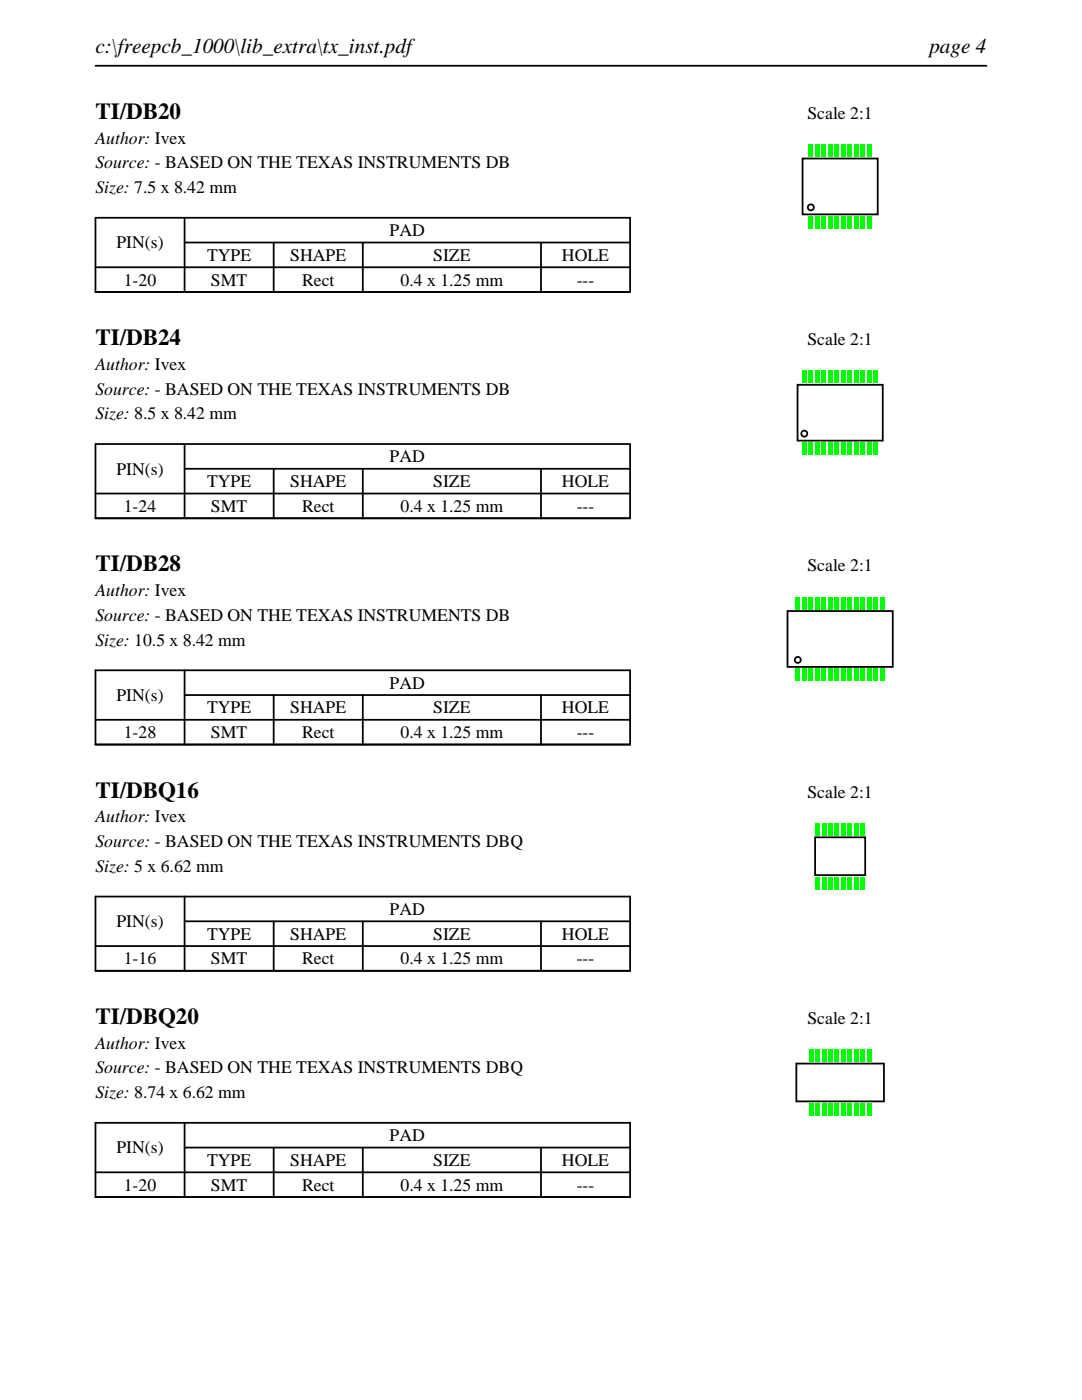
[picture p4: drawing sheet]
<svg xmlns="http://www.w3.org/2000/svg" width="216mm" height="279mm" viewBox="0 0 216 279" stroke-linecap="round" stroke-linejoin="round" font-family="sans-serif">
<path d="M19 13.1h177.8M19 43.5h106.7v14.8h-106.7zM19 53.3h106.7M36.8 48.4h88.9M36.8 43.5v14.8M54.6 48.4v9.9M72.4 48.4v9.9M107.9 48.4v9.9" fill="none" stroke="#000" stroke-width=".35"/>
<g fill="none" stroke="#000" stroke-width=".36">
<path d="M160.1 31.6h15v11.2h-15z"/>
<circle cx="161.8" cy="41.4" r=".6"/>
</g>
<g fill="#0f0">
<path d="M161.4 43.1h.8v2.5h-.8z"/>
<path d="M162.7 43.1h.8v2.5h-.8z"/>
<path d="M164 43.1h.8v2.5h-.8z"/>
<path d="M165.3 43.1h.8v2.5h-.8z"/>
<path d="M166.6 43.1h.8v2.5h-.8z"/>
<path d="M167.9 43.1h.8v2.5h-.8z"/>
<path d="M169.2 43.1h.8v2.5h-.8z"/>
<path d="M170.5 43.1h.8v2.5h-.8z"/>
<path d="M171.8 43.1h.8v2.5h-.8z"/>
<path d="M173.1 43.1h.8v2.5h-.8z"/>
<path d="M173.1 28.8h.8v2.5h-.8z"/>
<path d="M171.8 28.8h.8v2.5h-.8z"/>
<path d="M170.5 28.8h.8v2.5h-.8z"/>
<path d="M169.2 28.8h.8v2.5h-.8z"/>
<path d="M167.9 28.8h.8v2.5h-.8z"/>
<path d="M166.6 28.8h.8v2.5h-.8z"/>
<path d="M165.3 28.8h.8v2.5h-.8z"/>
<path d="M164 28.8h.8v2.5h-.8z"/>
<path d="M162.7 28.8h.8v2.5h-.8z"/>
<path d="M161.4 28.8h.8v2.5h-.8z"/>
</g>
<path d="M19 88.6h106.7v14.8h-106.7zM19 98.5h106.7M36.8 93.6h88.9M36.8 88.6v14.8M54.6 93.6v9.8M72.4 93.6v9.8M107.9 93.6v9.8" fill="none" stroke="#000" stroke-width=".35"/>
<g fill="none" stroke="#000" stroke-width=".36">
<path d="M159.1 76.8h17v11.1h-17z"/>
<circle cx="160.5" cy="86.5" r=".6"/>
</g>
<g fill="#0f0">
<path d="M160.1 88.3h.8v2.5h-.8z"/>
<path d="M161.4 88.3h.8v2.5h-.8z"/>
<path d="M162.7 88.3h.8v2.5h-.8z"/>
<path d="M164 88.3h.8v2.5h-.8z"/>
<path d="M165.3 88.3h.8v2.5h-.8z"/>
<path d="M166.6 88.3h.8v2.5h-.8z"/>
<path d="M167.9 88.3h.8v2.5h-.8z"/>
<path d="M169.2 88.3h.8v2.5h-.8z"/>
<path d="M170.5 88.3h.8v2.5h-.8z"/>
<path d="M171.8 88.3h.8v2.5h-.8z"/>
<path d="M173.1 88.3h.8v2.5h-.8z"/>
<path d="M174.4 88.3h.8v2.5h-.8z"/>
<path d="M174.4 73.9h.8v2.5h-.8z"/>
<path d="M173.1 73.9h.8v2.5h-.8z"/>
<path d="M171.8 73.9h.8v2.5h-.8z"/>
<path d="M170.5 73.9h.8v2.5h-.8z"/>
<path d="M169.2 73.9h.8v2.5h-.8z"/>
<path d="M167.9 73.9h.8v2.5h-.8z"/>
<path d="M166.6 73.9h.8v2.5h-.8z"/>
<path d="M165.3 73.9h.8v2.5h-.8z"/>
<path d="M164 73.9h.8v2.5h-.8z"/>
<path d="M162.7 73.9h.8v2.5h-.8z"/>
<path d="M161.4 73.9h.8v2.5h-.8z"/>
<path d="M160.1 73.9h.8v2.5h-.8z"/>
</g>
<path d="M19 133.8h106.7v14.8h-106.7zM36.8 138.7h88.9M36.8 133.8v14.8M54.6 138.7v9.9M72.4 138.7v9.9M107.9 138.7v9.9M19 143.7h106.7" fill="none" stroke="#000" stroke-width=".35"/>
<g fill="none" stroke="#000" stroke-width=".36">
<path d="M157.1 121.9h21v11.2h-21z"/>
<circle cx="159.2" cy="131.7" r=".6"/>
</g>
<g fill="#0f0">
<path d="M158.8 133.4h.8v2.5h-.8z"/>
<path d="M160.1 133.4h.8v2.5h-.8z"/>
<path d="M161.4 133.4h.8v2.5h-.8z"/>
<path d="M162.7 133.4h.8v2.5h-.8z"/>
<path d="M164 133.4h.8v2.5h-.8z"/>
<path d="M165.3 133.4h.8v2.5h-.8z"/>
<path d="M166.6 133.4h.8v2.5h-.8z"/>
<path d="M167.9 133.4h.8v2.5h-.8z"/>
<path d="M169.2 133.4h.8v2.5h-.8z"/>
<path d="M170.5 133.4h.8v2.5h-.8z"/>
<path d="M171.8 133.4h.8v2.5h-.8z"/>
<path d="M173.1 133.4h.8v2.5h-.8z"/>
<path d="M174.4 133.4h.8v2.5h-.8z"/>
<path d="M175.7 133.4h.8v2.5h-.8z"/>
<path d="M175.7 119.1h.8v2.5h-.8z"/>
<path d="M174.4 119.1h.8v2.5h-.8z"/>
<path d="M173.1 119.1h.8v2.5h-.8z"/>
<path d="M171.8 119.1h.8v2.5h-.8z"/>
<path d="M170.5 119.1h.8v2.5h-.8z"/>
<path d="M169.2 119.1h.8v2.5h-.8z"/>
<path d="M167.9 119.1h.8v2.5h-.8z"/>
<path d="M166.6 119.1h.8v2.5h-.8z"/>
<path d="M165.3 119.1h.8v2.5h-.8z"/>
<path d="M164 119.1h.8v2.5h-.8z"/>
<path d="M162.7 119.1h.8v2.5h-.8z"/>
<path d="M161.4 119.1h.8v2.5h-.8z"/>
<path d="M160.1 119.1h.8v2.5h-.8z"/>
<path d="M158.8 119.1h.8v2.5h-.8z"/>
</g>
<path d="M19 178.9h106.7v14.8h-106.7zM36.8 178.9v14.8M19 188.8h106.7M36.8 183.9h88.9M54.6 183.9v9.8M72.4 183.9v9.8M107.9 183.9v9.8" fill="none" stroke="#000" stroke-width=".35"/>
<path d="M162.6 167.1h10v7.6h-10z" fill="none" stroke="#000" stroke-width=".36"/>
<g fill="#0f0">
<path d="M162.8 175h.8v2.5h-.8z"/>
<path d="M164 175h.8v2.5h-.8z"/>
<path d="M165.3 175h.8v2.5h-.8z"/>
<path d="M166.6 175h.8v2.5h-.8z"/>
<path d="M167.9 175h.8v2.5h-.8z"/>
<path d="M169.2 175h.8v2.5h-.8z"/>
<path d="M170.4 175h.8v2.5h-.8z"/>
<path d="M171.7 175h.8v2.5h-.8z"/>
<path d="M171.7 164.3h.8v2.5h-.8z"/>
<path d="M170.4 164.3h.8v2.5h-.8z"/>
<path d="M169.2 164.3h.8v2.5h-.8z"/>
<path d="M167.9 164.3h.8v2.5h-.8z"/>
<path d="M166.6 164.3h.8v2.5h-.8z"/>
<path d="M165.3 164.3h.8v2.5h-.8z"/>
<path d="M164 164.3h.8v2.5h-.8z"/>
<path d="M162.8 164.3h.8v2.5h-.8z"/>
</g>
<path d="M19 224.1h106.7v14.8h-106.7zM19 234h106.7M36.8 229h88.9M36.8 224.1v14.8M54.6 229v9.9M72.4 229v9.9M107.9 229v9.9" fill="none" stroke="#000" stroke-width=".35"/>
<path d="M158.9 212.3h17.5v7.5h-17.5z" fill="none" stroke="#000" stroke-width=".36"/>
<g fill="#0f0">
<path d="M161.5 220.2h.8v2.5h-.8z"/>
<path d="M162.8 220.2h.8v2.5h-.8z"/>
<path d="M164 220.2h.8v2.5h-.8z"/>
<path d="M165.3 220.2h.8v2.5h-.8z"/>
<path d="M166.6 220.2h.8v2.5h-.8z"/>
<path d="M167.9 220.2h.8v2.5h-.8z"/>
<path d="M169.2 220.2h.8v2.5h-.8z"/>
<path d="M170.4 220.2h.8v2.5h-.8z"/>
<path d="M171.7 220.2h.8v2.5h-.8z"/>
<path d="M173 220.2h.8v2.5h-.8z"/>
<path d="M173 209.4h.8v2.5h-.8z"/>
<path d="M171.7 209.4h.8v2.5h-.8z"/>
<path d="M170.4 209.4h.8v2.5h-.8z"/>
<path d="M169.2 209.4h.8v2.5h-.8z"/>
<path d="M167.9 209.4h.8v2.5h-.8z"/>
<path d="M166.6 209.4h.8v2.5h-.8z"/>
<path d="M165.3 209.4h.8v2.5h-.8z"/>
<path d="M164 209.4h.8v2.5h-.8z"/>
<path d="M162.8 209.4h.8v2.5h-.8z"/>
<path d="M161.5 209.4h.8v2.5h-.8z"/>
</g>
<g font-size="4.6">
<text x="19" y="23.7">TI/DB20</text>
<text x="19" y="68.9">TI/DB24</text>
<text x="19" y="114">TI/DB28</text>
<text x="19" y="159.2">TI/DBQ16</text>
<text x="19" y="204.3">TI/DBQ20</text>
</g>
<g font-size="4.2">
<text x="19" y="10.6">c:\freepcb_1000\lib_extra\tx_inst.pdf</text>
<text x="185.4" y="10.6">page 4</text>
</g>
<g font-size="3.5">
<text x="161.1" y="23.7">Scale 2:1</text>
<text x="19" y="28.6">Author: Ivex</text>
<text x="19" y="33.6">Source: - BASED ON THE TEXAS INSTRUMENTS DB</text>
<text x="19" y="38.5">Size: 7.5 x 8.42 mm</text>
<text x="77.8" y="47.1">PAD</text>
<text x="23.2" y="49.6">PIN(s)</text>
<text x="41.3" y="52.1">TYPE</text>
<text x="57.9" y="52.1">SHAPE</text>
<text x="86.4" y="52.1">SIZE</text>
<text x="112.1" y="52.1">HOLE</text>
<text x="24.7" y="57">1-20</text>
<text x="42.1" y="57">SMT</text>
<text x="60.3" y="57">Rect</text>
<text x="79.9" y="57">0.4 x 1.25 mm</text>
<text x="115.1" y="57">---</text>
<text x="161.1" y="68.9">Scale 2:1</text>
<text x="19" y="73.8">Author: Ivex</text>
<text x="19" y="78.7">Source: - BASED ON THE TEXAS INSTRUMENTS DB</text>
<text x="19" y="83.7">Size: 8.5 x 8.42 mm</text>
<text x="23.2" y="94.7">PIN(s)</text>
<text x="77.8" y="92.3">PAD</text>
<text x="41.3" y="97.2">TYPE</text>
<text x="57.9" y="97.2">SHAPE</text>
<text x="86.4" y="97.2">SIZE</text>
<text x="112.1" y="97.2">HOLE</text>
<text x="24.7" y="102.2">1-24</text>
<text x="42.1" y="102.2">SMT</text>
<text x="60.3" y="102.2">Rect</text>
<text x="79.9" y="102.2">0.4 x 1.25 mm</text>
<text x="115.1" y="102.2">---</text>
<text x="19" y="119">Author: Ivex</text>
<text x="161.1" y="114">Scale 2:1</text>
<text x="19" y="123.9">Source: - BASED ON THE TEXAS INSTRUMENTS DB</text>
<text x="19" y="128.8">Size: 10.5 x 8.42 mm</text>
<text x="77.8" y="137.4">PAD</text>
<text x="23.2" y="139.9">PIN(s)</text>
<text x="41.3" y="142.4">TYPE</text>
<text x="57.9" y="142.4">SHAPE</text>
<text x="86.4" y="142.4">SIZE</text>
<text x="112.1" y="142.4">HOLE</text>
<text x="24.7" y="147.3">1-28</text>
<text x="42.1" y="147.3">SMT</text>
<text x="60.3" y="147.3">Rect</text>
<text x="79.9" y="147.3">0.4 x 1.25 mm</text>
<text x="115.1" y="147.3">---</text>
<text x="161.1" y="159.2">Scale 2:1</text>
<text x="19" y="164.1">Author: Ivex</text>
<text x="19" y="169.1">Source: - BASED ON THE TEXAS INSTRUMENTS DBQ</text>
<text x="19" y="174">Size: 5 x 6.62 mm</text>
<text x="23.2" y="185">PIN(s)</text>
<text x="77.8" y="182.6">PAD</text>
<text x="41.3" y="187.5">TYPE</text>
<text x="57.9" y="187.5">SHAPE</text>
<text x="86.4" y="187.5">SIZE</text>
<text x="112.1" y="187.5">HOLE</text>
<text x="24.7" y="192.5">1-16</text>
<text x="42.1" y="192.5">SMT</text>
<text x="60.3" y="192.5">Rect</text>
<text x="79.9" y="192.5">0.4 x 1.25 mm</text>
<text x="115.1" y="192.5">---</text>
<text x="19" y="209.3">Author: Ivex</text>
<text x="161.1" y="204.3">Scale 2:1</text>
<text x="19" y="214.2">Source: - BASED ON THE TEXAS INSTRUMENTS DBQ</text>
<text x="19" y="219.1">Size: 8.74 x 6.62 mm</text>
<text x="77.8" y="227.8">PAD</text>
<text x="23.2" y="230.2">PIN(s)</text>
<text x="41.3" y="232.7">TYPE</text>
<text x="57.9" y="232.7">SHAPE</text>
<text x="86.4" y="232.7">SIZE</text>
<text x="112.1" y="232.7">HOLE</text>
<text x="24.7" y="237.6">1-20</text>
<text x="42.1" y="237.6">SMT</text>
<text x="60.3" y="237.6">Rect</text>
<text x="79.9" y="237.6">0.4 x 1.25 mm</text>
<text x="115.1" y="237.6">---</text>
</g>
</svg>
